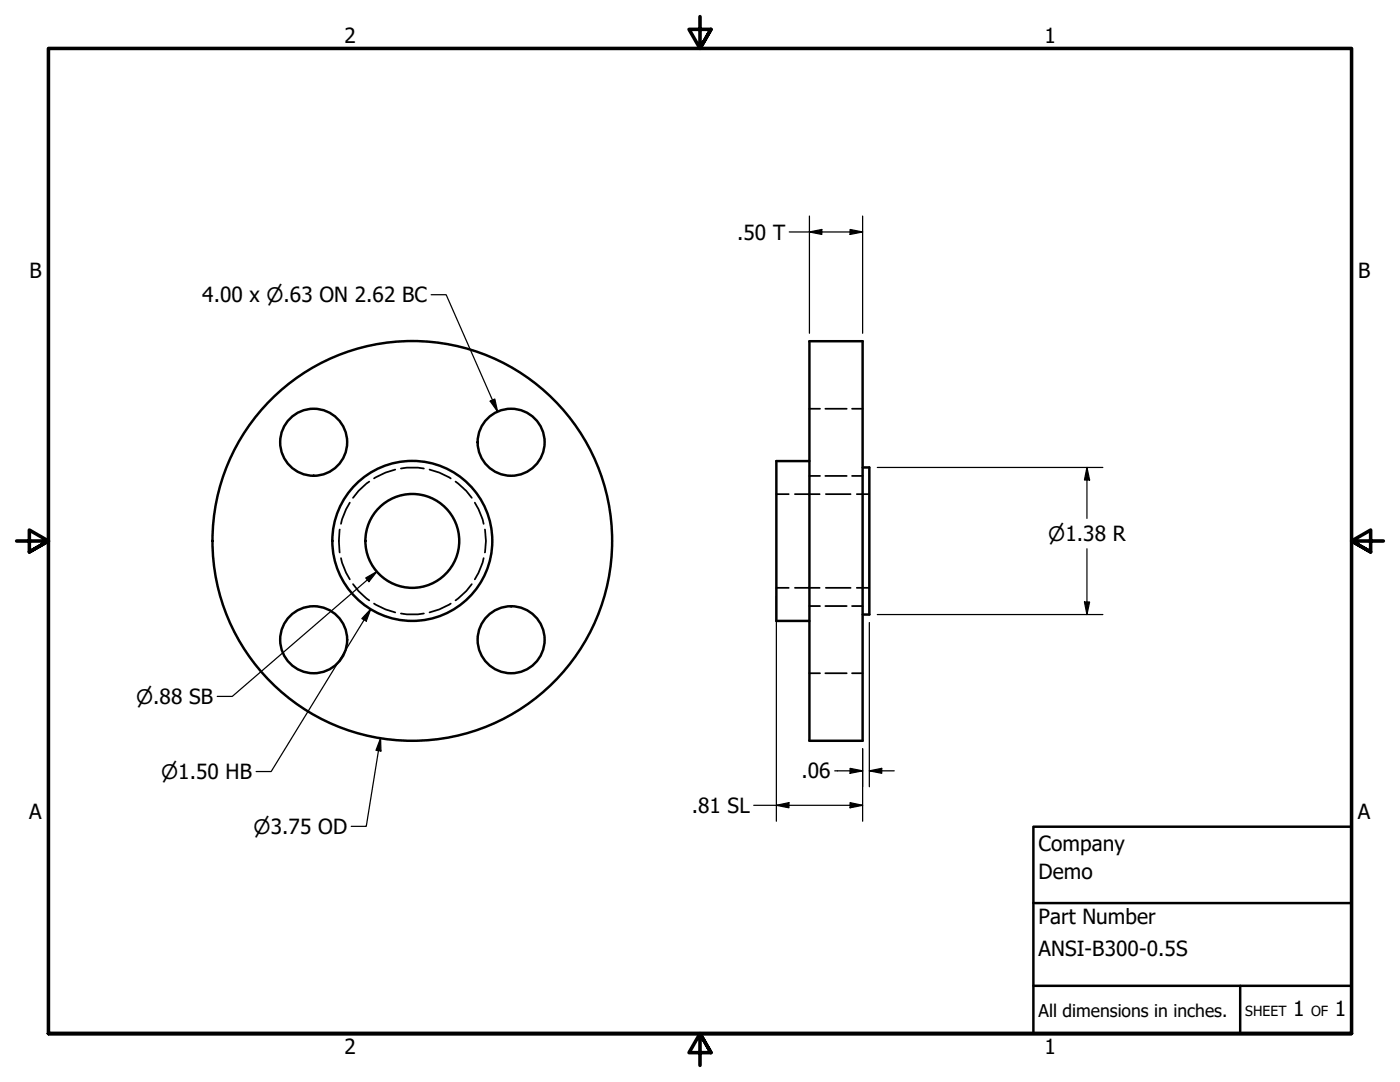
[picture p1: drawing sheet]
<svg xmlns="http://www.w3.org/2000/svg" width="279mm" height="216mm" viewBox="0 0 279 216" stroke-linecap="round" stroke-linejoin="round" font-family="sans-serif">
<!-- layer: Hidden (ANSI) -->
<g fill="none" stroke="#000" stroke-width=".35">
<path d="M73.7 96.1l-2.2 1.9-1.1 1.3M78.9 93.7l-2 .6-2.3 1.2M80 93.5l1.2-.2h2.2l1.2 .2M85.7 93.7l2 .6 2.3 1.2M90.9 96.1l2.2 1.9 1.1 1.3M154.9 98.6h2.5M158.6 98.6h5M161.5 95h2.2M161.5 81.6h2.2M164.7 95h4.3M164.7 81.6h4.3M164.8 98.6h5"/>
<path d="M170 95h2.2M170 81.6h2.2M171 98.6h2.5M67.8 105.7a15 15 0 0 0 0 4.5M68.1 111.4l.2 .9 .8 2 .7 1.3M69.8 100.3l-.7 1.3-.8 2-.2 .9M70.4 116.6l1.1 1.3 2.2 1.9M94.2 116.6l-1.1 1.3-2.2 1.9M94.8 100.3l.7 1.3 .8 2 .2 .9M96.5 111.4l-.2 .9-.8 2-.7 1.3M96.8 105.7a12.5 12.5 0 0 1 0 4.5M154.9 117.3h2.5"/>
<path d="M158.6 117.3h5M164.8 117.3h5M171 117.3h2.5M74.6 120.4l2.3 1.2 2 .6M80 122.4l1.2 .2h2.2l1.2-.2M90 120.4l-2.3 1.2-2 .6M161.5 134.3h2.2M161.5 120.9h2.2M164.7 134.3h4.3M164.7 120.9h4.3M170 134.3h2.2M170 120.9h2.2"/>
</g>
<!-- layer: Visible (ANSI) -->
<g fill="none" stroke="#000" stroke-width=".49">
<path d="M161.5 68.1h10.7v79.7h-10.7zM161.5 92h-6.6v31.9h6.6M172.2 93.3h1.3v29.3h-1.3"/>
<circle cx="62.6" cy="88.2" r="6.7"/>
<circle cx="102" cy="88.2" r="6.7"/>
<circle cx="82.3" cy="107.9" r="9.4"/>
<circle cx="82.3" cy="107.9" r="16"/>
<circle cx="82.3" cy="107.9" r="39.9"/>
<circle cx="62.6" cy="127.7" r="6.7"/>
<circle cx="102" cy="127.7" r="6.7"/>
</g>
<!-- layer: Border (ANSI) -->
<path d="M139.7 3.3v6.4l-2.2-3.8h4.4l-2.2 3.8 2.2-3.8M3.3 107.9h6.4l-3.8-2.1v4.3l3.8-2.2-3.8 2.2M276.1 107.9h-6.4l3.8-2.1v4.3l-3.8-2.2 3.8 2.2M9.7 206.2v-196.5h260v196.5h-260h260M141.9 210l-2.2-3.8 2.2 3.8h-4.4l2.2-3.8v6.4" fill="none" stroke="#000" stroke-width=".71"/>
<!-- layer: Title (ANSI) -->
<path d="M206.2 165h63.5v41.2h-63.5zM206.2 196.7h63.5M206.2 180.2h63.5M247.5 196.7v9.5" fill="none" stroke="#000" stroke-width=".49"/>
<!-- layer: Dimension (ANSI) -->
<g fill="none" stroke="#000" stroke-width=".25">
<path d="M86 58.8h3l10.3 23.3M157.5 46.3h14.7M161.5 46.3l2.5-.5v1zM161.5 43.1v23.4M169.7 45.8l2.5 .5-2.5 .5zM172.2 43.1v23.4M97.8 80l.9-.4 .6 2.5zM175.1 93.3h45M216.9 93.3l.6 2.5h-1.1zM216.9 93.3v10.1M73 115.3l2.2-1.2-1.6 2zM75.2 114.1l-28.8 24.9h-3"/>
<path d="M154.9 118.9v45M216.9 109.5v13.1M74 121.6l-.9 2.3-.9-.5zM74 121.6l-19.9 32.4h-3M173.5 124.2v32.8M175.1 122.6h45M216.4 120.1h1.1l-.6 2.5zM76 147.3v2.6l-1-.2zM76 147.3l-2.9 17.6h-3M166.6 153.8h5.6M169.7 153.3l2.5 .5-2.5 .5zM172.2 149.4v14.5"/>
<path d="M173.5 153.8l2.5-.5v1zM173.5 153.8h5M150.4 160.7h21.8M154.9 160.7l2.5-.5v1zM169.7 160.2l2.5 .5-2.5 .5z"/>
</g>
<g fill="#000">
<path d="M161.5 46.3l2.5-.5v1z" fill-rule="evenodd"/>
<path d="M169.7 45.8l2.5 .5-2.5 .5z" fill-rule="evenodd"/>
<path d="M97.8 80l.9-.4 .6 2.5z" fill-rule="evenodd"/>
<path d="M216.9 93.3l.6 2.5h-1.1z" fill-rule="evenodd"/>
<path d="M73 115.3l2.2-1.2-1.6 2z" fill-rule="evenodd"/>
<path d="M74 121.6l-.9 2.3-.9-.5z" fill-rule="evenodd"/>
<path d="M216.4 120.1h1.1l-.6 2.5z" fill-rule="evenodd"/>
<path d="M76 147.3v2.6l-1-.2z" fill-rule="evenodd"/>
<path d="M169.7 153.3l2.5 .5-2.5 .5z" fill-rule="evenodd"/>
<path d="M173.5 153.8l2.5-.5v1z" fill-rule="evenodd"/>
<path d="M154.9 160.7l2.5-.5v1z" fill-rule="evenodd"/>
<path d="M169.7 160.2l2.5 .5-2.5 .5z" fill-rule="evenodd"/>
</g>
<g font-size="4.2">
<text x="68.7" y="8.6">2</text>
<text x="208.4" y="8.6">1</text>
<text x="147.1" y="47.8">.50 T</text>
<text x="5.9" y="55.5">B</text>
<text x="271" y="55.5">B</text>
<text x="40.4" y="60.3">4.00 x ⌀.63 ON 2.62 BC</text>
<text x="159.9" y="155.3">.06</text>
<text x="5.8" y="163.4">A</text>
<text x="138.1" y="162.2">.81 SL</text>
<text x="271" y="163.4">A</text>
<text x="207.3" y="169.8">Company</text>
<text x="207.3" y="175.4">Demo</text>
<text x="207.3" y="184.4">Part Number</text>
<text x="207.3" y="190.7">ANSI-B300-0.5S</text>
<text x="258.1" y="202.8">1</text>
<text x="266.4" y="202.8">1</text>
<text x="68.7" y="210.3">2</text>
<text x="208.4" y="210.3">1</text>
</g>
<g font-size="4">
<text x="209.2" y="107.9">⌀1.38 R</text>
<text x="27.2" y="140.4">⌀.88 SB</text>
<text x="32.2" y="155.4">⌀1.50 HB</text>
<text x="50.6" y="166.4">⌀3.75 OD</text>
</g>
<text font-size="3.5" x="207.3" y="202.9">All dimensions in inches.</text>
<g font-size="2.8">
<text x="248.5" y="202.8">SHEET</text>
<text x="261.7" y="202.8">OF</text>
</g>
</svg>
